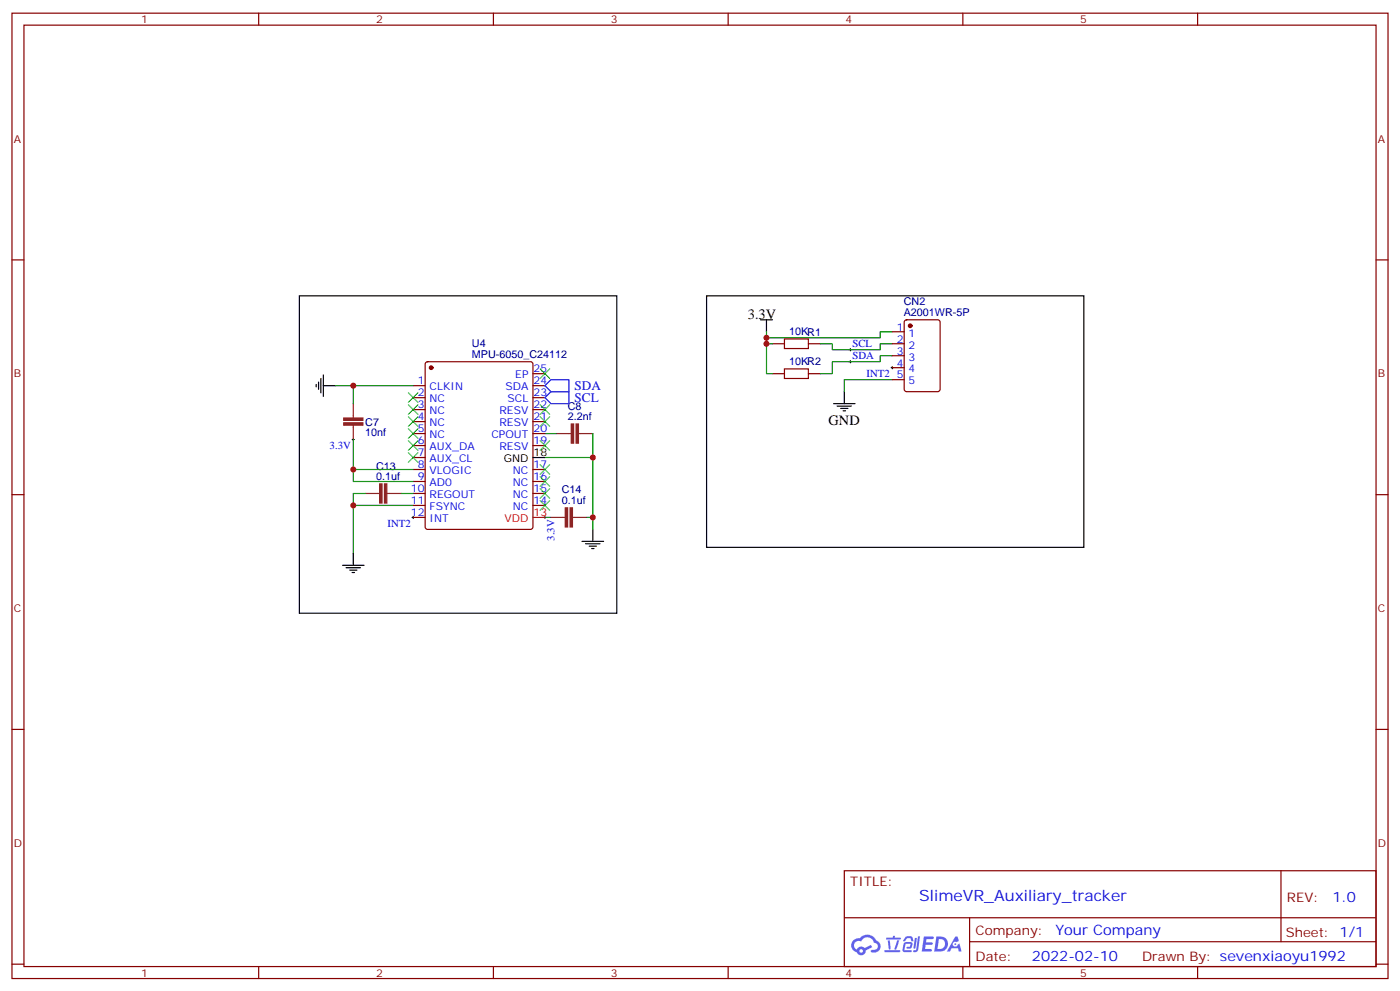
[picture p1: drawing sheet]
<svg xmlns="http://www.w3.org/2000/svg" width="412mm" height="292mm" viewBox="0 0 412 292" stroke-linecap="round" stroke-linejoin="round" font-family="sans-serif">
<g fill="none" stroke="#870000" stroke-width=".35">
<path d="M3.5 3.9h405.4v284.3h-405.4zM7.1 7.4h398.2v277.3h-398.2zM76.2 3.9v3.5M145.3 3.9v3.5M214.5 3.9v3.5M283.6 3.9v3.5M352.8 3.9v3.5M3.5 76.6h3.6M405.3 76.6h3.6M3.5 145.7h3.6M405.3 145.7h3.6M3.5 214.8h3.6"/>
<path d="M405.3 214.8h3.6M248.7 256.5h156.6v28.2h-156.6zM377.3 256.5v20.9M248.7 270.3h156.5M285.6 277.4h119.6M285.6 270.3v14.1M3.5 284h3.6M76.2 284.7v3.5M145.3 284.7v3.5M214.5 284.7v3.5M283.6 284.7v3.5M352.8 284.7v3.5"/>
<path d="M405.3 284h3.6"/>
</g>
<g fill="#5487ff">
<path d="M272.1 275.8h2.6l.3 .2-.1 .6h-2l-.1 .9h1.6l.4 .4-.4 .4h-1.7l-.2 1.2 1.8 .1 .3 .3-.2 .3-2.9 .1z"/>
<path d="M281.4 275.9h.7l.4 1.3-.7 .3a.74 .74 0 0 0-1.1 .3 .74 .74 0 0 0 .5 1 .74 .74 0 0 0 .9-.6l.5-.3 .7 2.3h-.9l-.2-.9h-1.9l-.5 .9h-.9z"/>
<path d="M269.5 276.2h.6l-.4 3a.31 .31 0 0 1-.3 .2 .31 .31 0 0 1-.3-.3z"/>
<path d="M270.4 275.8h.6l-.5 3.9a.89 .89 0 0 1-.7 .7 .89 .89 0 0 1-.9-.3l1-.4z"/>
<path d="M266.8 275.9l.6-.2 1.2 .2 .5 1.2-.6 .2-.4-1-1 .2a.95 .95 0 0 1-1 .8l-.1-.2z"/>
<path d="M266.4 277.6l1.8-.2a1.04 1.04 0 0 1 .6 1.1 1.04 1.04 0 0 1-.8 .9h-.7a.29 .29 0 0 1-.3-.3 .29 .29 0 0 1 .3-.2l.7-.1 .2-.8-1.4 .1-.4 1.7 1.9 .1a.29 .29 0 0 1 .3 .3 .29 .29 0 0 1-.3 .3l-2-.1-.4-.2 .2-2.1z"/>
<path d="M260.5 279.9h4.4a.3 .3 0 0 1 .3 .3 .3 .3 0 0 1-.3 .3h-4.3z"/>
<path d="M264.3 276.9h.6l-.5 1.7a1.02 1.02 0 0 1-.7 1.2l-.2-.3z"/>
<path d="M261.5 277h.6l.3 2.4-.3 .3-.3-.2z"/>
<path d="M261.1 276.2h1.9l.2-.6h.5l-.1 .6h1.5a.29 .29 0 0 1 .3 .3 .29 .29 0 0 1-.3 .2h-3.9z"/>
<path d="M275.8 275.8l-.6 4.5h1.4a2.27 2.27 0 0 0 2.7-2.3 2.27 2.27 0 0 0-2.7-2.2zM276.6 276.6a1.5 1.5 0 0 1 1.8 1.5 1.5 1.5 0 0 1-1.9 1.4h-.3z"/>
<path d="M251.4 277a2.09 2.09 0 0 0 1 3.5 1.37 1.37 0 0 0 1.5 .9 1.37 1.37 0 0 0 1.1-1.4l2-1-.5-.7-1.8 .9a1.4 1.4 0 0 0-2.3 .5 1.32 1.32 0 0 1-.6-1.9 1.32 1.32 0 0 1 1.9-.5 2.02 2.02 0 0 1 2-1.2 2.02 2.02 0 0 1 1.8 1.6 1.09 1.09 0 0 1 1.1 1.4 1.09 1.09 0 0 1-1.6 .7 .41 .41 0 0 0-.5 .3 .41 .41 0 0 0 .4 .5 1.89 1.89 0 0 0 2.4-1.2 1.89 1.89 0 0 0-1.2-2.4 2.98 2.98 0 0 0-5-.7l-1 .2zM253.2 280.1a.52 .52 0 0 1 1 0 .52 .52 0 0 1-1 0z"/>
<circle cx="281.4" cy="278.1" r=".28"/>
</g>
<path d="M250.1 106.5h.7M250.1 103h.7M250.5 102.7v.7M250.5 106.2v.7M262.5 108.3h.7M262.8 108v.7M103.7 129.5h.7M104.1 129.1v.7M121.4 152.4h.7M121.7 152v.8M160.2 152.4h.7M160.5 152v.8" fill="none" stroke="#000" stroke-width=".29"/>
<g fill="none" stroke="#000" stroke-width=".35">
<path d="M88.2 87.1h93.5v93.5h-93.5zM208.1 87.1h111.2v74.1h-111.2zM224 94.2h3.5M225.8 94.2v3.5M93.1 113.2v.7M93.8 112.5v2.2M94.5 111.5v4.2M95.2 113.6h3.6M95.2 110.4v6.4M245.5 118.9h6.4M246.6 119.6h4.2M248.7 115.4v3.5"/>
<path d="M157 134.8h3.5M247.6 120.3h2.2M248.4 121h.7M171.4 159.5h6.4M174.6 155.9v3.6M100.9 166.5h6.3M102 167.2h4.2M103 167.9h2.1M103.7 168.6h.7M104.1 163v3.5M172.5 160.2h4.2M173.6 160.9h2.1"/>
<path d="M174.3 161.6h.7"/>
</g>
<g fill="none" stroke="#008700" stroke-width=".35">
<path d="M225.8 97.7v12.4h1.7M262.8 97.7h-3.5v1.8h-33.5M98.8 113.6h22.9M104.1 113.6v5.3M225.8 101.2h1.7M241.7 101.2h3.5v1.8h14.1v-1.8h3.5M262.8 104.8h-3.5v1.7h-14.1v3.6h-3.5M262.8 111.8h-14.1v3.6M104.1 129.5v8.8h17.6M104.1 138.3v3.5h17.6M160.5 134.8h14.1M160.5 127.7h3.5"/>
<path d="M174.6 127.7v28.2M107.6 145.3h-3.5v3.6M118.2 145.3h3.5M121.7 148.9h-17.6v14.1M160.5 152.4h1.8M172.9 152.4h1.7"/>
</g>
<g fill="none" stroke="#870000" stroke-width=".35">
<path d="M262.8 97.7h3.5M266.6 94.4l.5-.2h9.1l.7 .4v20.1l-.4 .6-9.4 .1-.7-.5-.1-20zM121.7 113.6h3.5M121.7 117.1h3.5M125.5 106.7l.4-.2h30.4l.6 .5 .1 48.2-.5 .7h-30.6l-.6-.4-.1-48.3zM157 113.6h3.5M157 117.1h3.5M157 110.1h3.5M227.5 110.1h3.6M227.5 101.2h3.6M238.1 110.1h3.6M238.1 101.2h3.6"/>
<path d="M262.8 101.2h3.5M262.8 104.8h3.5M262.8 108.3h3.5M262.8 111.8h3.5M121.7 120.7h3.5M121.7 124.2h3.5M121.7 127.7h3.5M121.7 131.2h3.5M121.7 134.8h3.5M121.7 138.3h3.5M157 120.7h3.5M157 124.2h3.5"/>
<path d="M157 127.7h3.5M157 131.2h3.5M157 138.3h3.5M121.7 141.8h3.5M121.7 145.3h3.5M121.7 148.9h3.5M121.7 152.4h3.5M157 141.8h3.5M157 145.3h3.5M157 148.9h3.5"/>
</g>
<g fill="#870000" stroke="#870000" stroke-width=".35">
<circle cx="127" cy="108.3" r=".53"/>
<circle cx="268.1" cy="96" r=".53"/>
</g>
<path d="M157 152.4h3.5" fill="none" stroke="#f00" stroke-width=".35"/>
<path d="M104.1 118.9v4.2M104.1 125.2v4.3M164 127.7h4.3M170.4 127.7h4.2M107.6 145.3h4.2M113.9 145.3h4.3M162.3 152.4h4.2M168.6 152.4h4.3" fill="none" stroke="#8c2424" stroke-width=".35"/>
<g fill="#8c2424" stroke="#8c2424" stroke-width=".35">
<path d="M113.2 142.5h.7v5.7h-.7z"/>
<path d="M111.8 142.5h.7v5.7h-.7z"/>
<path d="M101.2 123.1h5.7v.7h-5.7z"/>
<path d="M101.2 124.5h5.7v.7h-5.7z"/>
<path d="M169.7 124.9h.7v5.6h-.7z"/>
<path d="M168.3 124.9h.7v5.6h-.7z"/>
<path d="M167.9 149.6h.7v5.6h-.7z"/>
<path d="M166.5 149.6h.7v5.6h-.7z"/>
</g>
<path d="M160.5 113.6l1.8-1.8h5.3v3.6h-5.3zM160.5 117.1l1.8-1.7h5.3v3.5h-5.3z" fill="none" stroke="#00f" stroke-width=".35"/>
<g fill="none" stroke="#3c3" stroke-width=".35">
<path d="M120.3 115.7l2.8 2.8M120.3 119.2l2.8 2.9M123.1 115.7l-2.8 2.8M123.1 119.2l-2.8 2.9M159.1 108.7l2.8 2.8M159.1 119.2l2.8 2.9M161.9 108.7l-2.8 2.8M161.9 119.2l-2.8 2.9M120.3 122.8l2.8 2.8M120.3 126.3l2.8 2.8M120.3 129.8l2.8 2.8M120.3 133.4l2.8 2.8"/>
<path d="M123.1 122.8l-2.8 2.8M123.1 126.3l-2.8 2.8M123.1 129.8l-2.8 2.8M123.1 133.4l-2.8 2.8M159.1 122.8l2.8 2.8M159.1 129.8l2.8 2.8M159.1 136.9l2.8 2.8M161.9 122.8l-2.8 2.8M161.9 129.8l-2.8 2.8M161.9 136.9l-2.8 2.8M159.1 140.4l2.8 2.8M159.1 143.9l2.8 2.9"/>
<path d="M159.1 147.5l2.8 2.8M161.9 140.4l-2.8 2.8M161.9 143.9l-2.8 2.9M161.9 147.5l-2.8 2.8"/>
</g>
<path d="M231.1 99.8h7v2.9h-7zM231.1 108.7h7v2.8h-7z" fill="none" stroke="#a10000" stroke-width=".35"/>
<g fill="#c00">
<circle cx="104.1" cy="148.9" r=".88"/>
<circle cx="174.6" cy="134.8" r=".88"/>
<circle cx="174.6" cy="152.4" r=".88"/>
<circle cx="104.1" cy="113.6" r=".88"/>
<circle cx="225.8" cy="99.5" r=".88"/>
<circle cx="225.8" cy="101.2" r=".88"/>
<circle cx="104.1" cy="138.3" r=".88"/>
</g>
<text font-size="4.6" fill="#00f" x="270.8" y="265.5">SlimeVR_Auxiliary_tracker</text>
<g font-size="4.2">
<text x="220.3" y="93.8">3.3V</text>
<text x="244.1" y="125.1">GND</text>
</g>
<g font-size="4.2" fill="#00f">
<text x="392.5" y="265.7">1.0</text>
<text x="310.9" y="275.3">Your Company</text>
<text x="304" y="283.1">2022-02-10</text>
</g>
<g font-size="3.9" fill="#00f">
<text x="169.3" y="115">SDA</text>
<text x="169.3" y="118.5">SCL</text>
</g>
<g font-size="3.9" fill="#800">
<text x="250.5" y="261.1">TITLE:</text>
<text x="379.1" y="265.7">REV:</text>
<text x="287.4" y="275.3">Company:</text>
<text x="378.7" y="275.9">Sheet: 1/1</text>
<text x="287.4" y="282.9">Date:</text>
<text x="336.4" y="283">Drawn By: sevenxiaoyu1992</text>
</g>
<g font-size="3.2" fill="#800">
<text x="41.6" y="6.9">1</text>
<text x="110.8" y="6.9">2</text>
<text x="179.9" y="6.9">3</text>
<text x="249.1" y="6.9">4</text>
<text x="318.2" y="6.9">5</text>
<text x="4.1" y="42">A</text>
<text x="405.9" y="42">A</text>
<text x="4.1" y="111.1">B</text>
<text x="405.9" y="111.1">B</text>
<text x="4.1" y="180.3">C</text>
<text x="405.9" y="180.3">C</text>
<text x="4.1" y="249.4">D</text>
<text x="405.9" y="249.4">D</text>
<text x="41.6" y="287.7">1</text>
<text x="110.8" y="287.7">2</text>
<text x="179.9" y="287.7">3</text>
<text x="249.1" y="287.7">4</text>
<text x="318.2" y="287.7">5</text>
</g>
<g font-size="3.2" fill="#000080">
<text x="266.2" y="89.8">CN2</text>
<text x="266.2" y="93">A2001WR-5P</text>
<text x="232.5" y="98.8">10KR1</text>
<text x="139" y="105.4">MPU-6050_C24112</text>
<text x="139" y="102.1">U4</text>
<text x="232.5" y="107.6">10KR2</text>
<text x="107.6" y="125.4">C7</text>
<text x="167.2" y="123.8">2.2nf</text>
<text x="167.2" y="120.7">C8</text>
<text x="107.6" y="128.5">10nf</text>
<text x="110.8" y="141.5">0.1uf</text>
<text x="110.8" y="138.3">C13</text>
<text x="165.5" y="148.5">0.1uf</text>
<text x="165.5" y="145.3">C14</text>
</g>
<g font-size="3.2" fill="#00f">
<text x="264.2" y="97.4">1</text>
<text x="264.2" y="100.9">2</text>
<text x="267.7" y="99.1">1</text>
<text x="251.1" y="105.8">SDA</text>
<text x="251.1" y="102.3">SCL</text>
<text x="264.2" y="104.4">3</text>
<text x="264.2" y="108">4</text>
<text x="267.7" y="102.7">2</text>
<text x="267.7" y="106.2">3</text>
<text x="123" y="113.2">1</text>
<text x="151.8" y="111.5">EP</text>
<text x="157.2" y="113.2">24</text>
<text x="157.2" y="109.7">25</text>
<text x="255.2" y="111.1">INT2</text>
<text x="264.2" y="111.5">5</text>
<text x="267.7" y="109.7">4</text>
<text x="267.7" y="113.2">5</text>
<text x="123" y="116.8">2</text>
<text x="126.5" y="115">CLKIN</text>
<text x="126.5" y="118.5">NC</text>
<text x="148.9" y="115">SDA</text>
<text x="149.5" y="118.5">SCL</text>
<text x="157.2" y="116.8">23</text>
<text x="123" y="120.3">3</text>
<text x="123" y="123.8">4</text>
<text x="126.5" y="122.1">NC</text>
<text x="126.5" y="125.6">NC</text>
<text x="147.1" y="125.6">RESV</text>
<text x="147.1" y="122.1">RESV</text>
<text x="157.2" y="123.8">21</text>
<text x="157.2" y="120.3">22</text>
<text x="123" y="127.4">5</text>
<text x="123" y="130.9">6</text>
<text x="126.5" y="129.1">NC</text>
<text x="144.8" y="129.1">CPOUT</text>
<text x="157.2" y="130.9">19</text>
<text x="157.2" y="127.4">20</text>
<text x="97.1" y="132.3">3.3V</text>
<text x="123" y="134.4">7</text>
<text x="123" y="137.9">8</text>
<text x="126.5" y="132.6">AUX_DA</text>
<text x="126.5" y="136.2">AUX_CL</text>
<text x="147.1" y="132.6">RESV</text>
<text x="157.2" y="137.9">17</text>
<text x="123" y="141.5">9</text>
<text x="126.5" y="139.7">VLOGIC</text>
<text x="126.5" y="143.2">AD0</text>
<text x="151.1" y="143.2">NC</text>
<text x="151.1" y="139.7">NC</text>
<text x="157.2" y="141.5">16</text>
<text x="121" y="145">10</text>
<text x="121" y="148.5">11</text>
<text x="126.5" y="146.8">REGOUT</text>
<text x="151.1" y="146.8">NC</text>
<text x="157.2" y="148.5">14</text>
<text x="157.2" y="145">15</text>
<text x="114.1" y="155.2">INT2</text>
<text x="121" y="152">12</text>
<text x="126.5" y="150.3">FSYNC</text>
<text x="126.5" y="153.8">INT</text>
<text x="151.1" y="150.3">NC</text>
<text x="163.3" y="159.3" transform="rotate(-90 163.3 159.3)">3.3V</text>
</g>
<g font-size="3.2">
<text x="148.4" y="136.2">GND</text>
<text x="157.2" y="134.4">18</text>
</g>
<g font-size="3.2" fill="#f00">
<text x="148.6" y="153.8">VDD</text>
<text x="157.2" y="152">13</text>
</g>
</svg>
